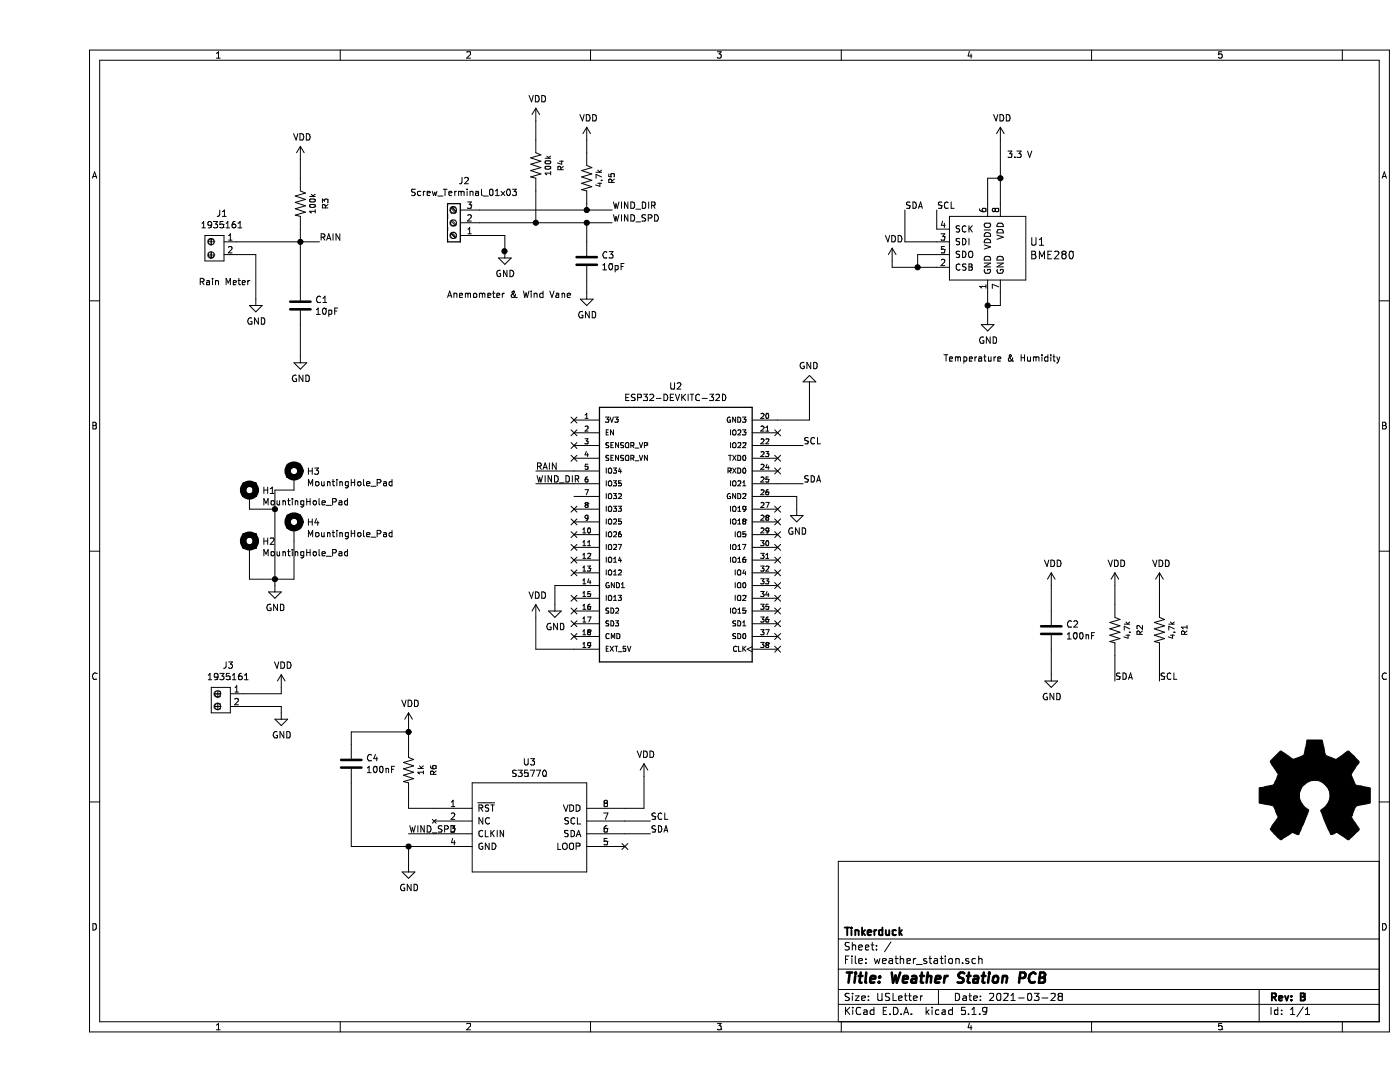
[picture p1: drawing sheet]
EESchema Schematic File Version 4
EELAYER 30 0
EELAYER END
$Descr USLetter 11000 8500
encoding utf-8
Sheet 1 1
Title "Weather Station PCB"
Date "2021-03-28"
Rev "B"
Comp "Tinkerduck"
Comment1 ""
Comment2 ""
Comment3 ""
Comment4 ""
$EndDescr
$Comp
L dk_Humidity-Moisture-Sensors:BME280 U1
U 1 1
P 7450 2000
F 0 "U1" H 7778 2103 60  0000 L CNN
F 1 "BME280" H 7778 1997 60  0000 L CNN
F 2 "digikey-footprints:Pressure_Sensor_LGA-8_2.5x2.5mm_BME280" H 7650 2200 60  0001 L CNN
F 3 "https://ae-bst.resource.bosch.com/media/_tech/media/datasheets/BST-BME280-DS002.pdf" H 7650 2300 60  0001 L CNN
F 4 "828-1063-1-ND" H 7650 2400 60  0001 L CNN "Digi-Key_PN"
F 5 "BME280" H 7650 2500 60  0001 L CNN "MPN"
F 6 "Sensors, Transducers" H 7650 2600 60  0001 L CNN "Category"
F 7 "Humidity, Moisture Sensors" H 7650 2700 60  0001 L CNN "Family"
F 8 "https://ae-bst.resource.bosch.com/media/_tech/media/datasheets/BST-BME280-DS002.pdf" H 7650 2800 60  0001 L CNN "DK_Datasheet_Link"
F 9 "/product-detail/en/bosch-sensortec/BME280/828-1063-1-ND/6136314" H 7650 2900 60  0001 L CNN "DK_Detail_Page"
F 10 "SENSOR PRESSURE HUMIDITY TEMP" H 7650 3000 60  0001 L CNN "Description"
F 11 "Bosch Sensortec" H 7650 3100 60  0001 L CNN "Manufacturer"
F 12 "Active" H 7650 3200 60  0001 L CNN "Status"
	1    7450 2000
	1    0    0    -1  
$EndComp
$Comp
L SparkFun-Resistors:RESISTOR0603 R1
U 1 1
P 8800 4950
F 0 "R1" H 8800 5150 45  0000 C CNN
F 1 "4.7k" H 8800 5050 45  0000 C CNN
F 2 "Resistor_SMD:R_0603_1608Metric_Pad0.98x0.95mm_HandSolder" H 8800 5100 20  0001 C CNN
F 3 "" H 8800 4950 60  0001 C CNN
F 4 " " H 8800 5071 60  0000 C CNN "Field4"
	1    8800 4950
	0    1    1    0   
$EndComp
$Comp
L SparkFun-Resistors:RESISTOR0603 R2
U 1 1
P 8450 4950
F 0 "R2" H 8450 5150 45  0000 C CNN
F 1 "4.7k" H 8450 5050 45  0000 C CNN
F 2 "Resistor_SMD:R_0603_1608Metric_Pad0.98x0.95mm_HandSolder" H 8450 5100 20  0001 C CNN
F 3 "" H 8450 4950 60  0001 C CNN
F 4 " " H 8450 5071 60  0000 C CNN "Field4"
	1    8450 4950
	0    1    1    0   
$EndComp
$Comp
L Device:C C2
U 1 1
P 7950 4950
F 0 "C2" H 8065 4996 50  0000 L CNN
F 1 "100nF" H 8065 4905 50  0000 L CNN
F 2 "Capacitor_SMD:C_0603_1608Metric_Pad1.08x0.95mm_HandSolder" H 7988 4800 50  0001 C CNN
F 3 "~" H 7950 4950 50  0001 C CNN
	1    7950 4950
	1    0    0    -1  
$EndComp
Wire Wire Line
	7450 1600 7450 1400
Wire Wire Line
	7450 1400 7550 1400
Wire Wire Line
	7550 1400 7550 1600
Wire Wire Line
	7550 1400 7550 1100
Connection ~ 7550 1400
$Comp
L power:VDD #PWR0101
U 1 1
P 7550 1100
F 0 "#PWR0101" H 7550 950 50  0001 C CNN
F 1 "VDD" H 7565 1273 50  0000 C CNN
F 2 "" H 7550 1100 50  0001 C CNN
F 3 "" H 7550 1100 50  0001 C CNN
	1    7550 1100
	1    0    0    -1  
$EndComp
Text Notes 7600 1250 0    50   ~ 0
3.3 V
Wire Wire Line
	7050 2100 6900 2100
Wire Wire Line
	6700 2100 6700 2050
$Comp
L power:VDD #PWR0102
U 1 1
P 6700 2050
F 0 "#PWR0102" H 6700 1900 50  0001 C CNN
F 1 "VDD" H 6715 2223 50  0000 C CNN
F 2 "" H 6700 2050 50  0001 C CNN
F 3 "" H 6700 2050 50  0001 C CNN
	1    6700 2050
	1    0    0    -1  
$EndComp
$Comp
L power:GND #PWR0103
U 1 1
P 7450 2500
F 0 "#PWR0103" H 7450 2250 50  0001 C CNN
F 1 "GND" H 7455 2327 50  0000 C CNN
F 2 "" H 7450 2500 50  0001 C CNN
F 3 "" H 7450 2500 50  0001 C CNN
	1    7450 2500
	1    0    0    -1  
$EndComp
Wire Wire Line
	7550 2300 7550 2400
Wire Wire Line
	7550 2400 7450 2400
Wire Wire Line
	7450 2400 7450 2500
Wire Wire Line
	7450 2300 7450 2400
Connection ~ 7450 2400
$Comp
L dk_Terminal-Blocks-Wire-to-Board:1935161 J3
U 1 1
P 1400 5450
F 0 "J3" V 1175 5533 50  0000 C CNN
F 1 "1935161" V 1266 5533 50  0000 C CNN
F 2 "TerminalBlock_Phoenix:TerminalBlock_Phoenix_MKDS-1,5-2_1x02_P5.00mm_Horizontal" H 1600 5650 60  0001 L CNN
F 3 "https://media.digikey.com/pdf/Data%20Sheets/Phoenix%20Contact%20PDFs/1935161.pdf" H 1600 5750 60  0001 L CNN
F 4 "277-1667-ND" H 1600 5850 60  0001 L CNN "Digi-Key_PN"
F 5 "1935161" H 1600 5950 60  0001 L CNN "MPN"
F 6 "Connectors, Interconnects" H 1600 6050 60  0001 L CNN "Category"
F 7 "Terminal Blocks - Wire to Board" H 1600 6150 60  0001 L CNN "Family"
F 8 "https://media.digikey.com/pdf/Data%20Sheets/Phoenix%20Contact%20PDFs/1935161.pdf" H 1600 6250 60  0001 L CNN "DK_Datasheet_Link"
F 9 "/product-detail/en/phoenix-contact/1935161/277-1667-ND/568614" H 1600 6350 60  0001 L CNN "DK_Detail_Page"
F 10 "TERM BLK 2POS SIDE ENTRY 5MM PCB" H 1600 6450 60  0001 L CNN "Description"
F 11 "Phoenix Contact" H 1600 6550 60  0001 L CNN "Manufacturer"
F 12 "Active" H 1600 6650 60  0001 L CNN "Status"
	1    1400 5450
	0    1    1    0   
$EndComp
Wire Wire Line
	1600 5450 1900 5450
Wire Wire Line
	1900 5450 1900 5400
Wire Wire Line
	1600 5550 1900 5550
Wire Wire Line
	1900 5550 1900 5600
$Comp
L power:VDD #PWR0104
U 1 1
P 1900 5400
F 0 "#PWR0104" H 1900 5250 50  0001 C CNN
F 1 "VDD" H 1915 5573 50  0000 C CNN
F 2 "" H 1900 5400 50  0001 C CNN
F 3 "" H 1900 5400 50  0001 C CNN
	1    1900 5400
	1    0    0    -1  
$EndComp
$Comp
L power:GND #PWR0105
U 1 1
P 1900 5600
F 0 "#PWR0105" H 1900 5350 50  0001 C CNN
F 1 "GND" H 1905 5427 50  0000 C CNN
F 2 "" H 1900 5600 50  0001 C CNN
F 3 "" H 1900 5600 50  0001 C CNN
	1    1900 5600
	1    0    0    -1  
$EndComp
$Comp
L Mechanical:MountingHole_Pad H3
U 1 1
P 2000 3750
F 0 "H3" H 2100 3799 50  0000 L CNN
F 1 "MountingHole_Pad" H 2100 3708 50  0000 L CNN
F 2 "MountingHole:MountingHole_3.2mm_M3_Pad" H 2000 3750 50  0001 C CNN
F 3 "~" H 2000 3750 50  0001 C CNN
	1    2000 3750
	1    0    0    -1  
$EndComp
$Comp
L Mechanical:MountingHole_Pad H1
U 1 1
P 1650 3900
F 0 "H1" H 1750 3949 50  0000 L CNN
F 1 "MountingHole_Pad" H 1750 3858 50  0000 L CNN
F 2 "MountingHole:MountingHole_3.2mm_M3_Pad" H 1650 3900 50  0001 C CNN
F 3 "~" H 1650 3900 50  0001 C CNN
	1    1650 3900
	1    0    0    -1  
$EndComp
$Comp
L Mechanical:MountingHole_Pad H4
U 1 1
P 2000 4150
F 0 "H4" H 2100 4199 50  0000 L CNN
F 1 "MountingHole_Pad" H 2100 4108 50  0000 L CNN
F 2 "MountingHole:MountingHole_3.2mm_M3_Pad" H 2000 4150 50  0001 C CNN
F 3 "~" H 2000 4150 50  0001 C CNN
	1    2000 4150
	1    0    0    -1  
$EndComp
$Comp
L Mechanical:MountingHole_Pad H2
U 1 1
P 1650 4300
F 0 "H2" H 1750 4349 50  0000 L CNN
F 1 "MountingHole_Pad" H 1750 4258 50  0000 L CNN
F 2 "MountingHole:MountingHole_3.2mm_M3_Pad" H 1650 4300 50  0001 C CNN
F 3 "~" H 1650 4300 50  0001 C CNN
	1    1650 4300
	1    0    0    -1  
$EndComp
$Comp
L power:GND #PWR0106
U 1 1
P 1850 4600
F 0 "#PWR0106" H 1850 4350 50  0001 C CNN
F 1 "GND" H 1855 4427 50  0000 C CNN
F 2 "" H 1850 4600 50  0001 C CNN
F 3 "" H 1850 4600 50  0001 C CNN
	1    1850 4600
	1    0    0    -1  
$EndComp
Wire Wire Line
	1650 4000 1850 4000
Wire Wire Line
	1850 4000 1850 4550
Wire Wire Line
	1650 4400 1650 4550
Wire Wire Line
	1650 4550 1850 4550
Connection ~ 1850 4550
Wire Wire Line
	1850 4550 1850 4600
Wire Wire Line
	2000 4250 2000 4550
Wire Wire Line
	2000 4550 1850 4550
Wire Wire Line
	2000 3850 1850 3850
Wire Wire Line
	1850 3850 1850 4000
Connection ~ 1850 4000
$Comp
L power:VDD #PWR0107
U 1 1
P 7950 4600
F 0 "#PWR0107" H 7950 4450 50  0001 C CNN
F 1 "VDD" H 7965 4773 50  0000 C CNN
F 2 "" H 7950 4600 50  0001 C CNN
F 3 "" H 7950 4600 50  0001 C CNN
	1    7950 4600
	1    0    0    -1  
$EndComp
$Comp
L power:GND #PWR0108
U 1 1
P 7950 5300
F 0 "#PWR0108" H 7950 5050 50  0001 C CNN
F 1 "GND" H 7955 5127 50  0000 C CNN
F 2 "" H 7950 5300 50  0001 C CNN
F 3 "" H 7950 5300 50  0001 C CNN
	1    7950 5300
	1    0    0    -1  
$EndComp
Wire Wire Line
	7950 5300 7950 5100
Wire Wire Line
	7950 4600 7950 4800
Wire Wire Line
	7050 1800 7050 1650
Wire Wire Line
	7050 1900 6800 1900
Wire Wire Line
	6800 1900 6800 1650
Text Label 6800 1650 0    50   ~ 0
SDA
Text Label 7050 1650 0    50   ~ 0
SCL
Wire Wire Line
	7050 2000 6900 2000
Wire Wire Line
	6900 2000 6900 2100
Connection ~ 6900 2100
Wire Wire Line
	6900 2100 6700 2100
Wire Wire Line
	8450 5150 8450 5350
Wire Wire Line
	8800 5150 8800 5350
$Comp
L power:VDD #PWR0109
U 1 1
P 8450 4600
F 0 "#PWR0109" H 8450 4450 50  0001 C CNN
F 1 "VDD" H 8465 4773 50  0000 C CNN
F 2 "" H 8450 4600 50  0001 C CNN
F 3 "" H 8450 4600 50  0001 C CNN
	1    8450 4600
	1    0    0    -1  
$EndComp
$Comp
L power:VDD #PWR0110
U 1 1
P 8800 4600
F 0 "#PWR0110" H 8800 4450 50  0001 C CNN
F 1 "VDD" H 8815 4773 50  0000 C CNN
F 2 "" H 8800 4600 50  0001 C CNN
F 3 "" H 8800 4600 50  0001 C CNN
	1    8800 4600
	1    0    0    -1  
$EndComp
Wire Wire Line
	8800 4750 8800 4600
Wire Wire Line
	8450 4750 8450 4600
Text Label 8450 5350 0    50   ~ 0
SDA
Text Label 8800 5350 0    50   ~ 0
SCL
Wire Wire Line
	5800 3500 6000 3500
Text Label 6000 3800 0    50   ~ 0
SDA
Text Label 6000 3500 0    50   ~ 0
SCL
Wire Wire Line
	3900 5100 3900 4850
Wire Wire Line
	6050 3300 6050 3050
$Comp
L power:VDD #PWR0111
U 1 1
P 3900 4850
F 0 "#PWR0111" H 3900 4700 50  0001 C CNN
F 1 "VDD" H 3915 5023 50  0000 C CNN
F 2 "" H 3900 4850 50  0001 C CNN
F 3 "" H 3900 4850 50  0001 C CNN
	1    3900 4850
	1    0    0    -1  
$EndComp
$Comp
L power:GND #PWR0112
U 1 1
P 6050 3050
F 0 "#PWR0112" H 6050 2800 50  0001 C CNN
F 1 "GND" H 6055 2877 50  0000 C CNN
F 2 "" H 6050 3050 50  0001 C CNN
F 3 "" H 6050 3050 50  0001 C CNN
	1    6050 3050
	-1   0    0    1   
$EndComp
Text Notes 1250 2250 0    50   ~ 0
Rain Meter
Text Notes 3200 2350 0    50   ~ 0
Anemometer & Wind Vane
Wire Wire Line
	2050 1900 2050 2250
$Comp
L Device:C C1
U 1 1
P 2050 2400
F 0 "C1" H 2165 2446 50  0000 L CNN
F 1 "10pF" H 2165 2355 50  0000 L CNN
F 2 "Capacitor_SMD:C_0603_1608Metric_Pad1.08x0.95mm_HandSolder" H 2088 2250 50  0001 C CNN
F 3 "~" H 2050 2400 50  0001 C CNN
	1    2050 2400
	1    0    0    -1  
$EndComp
Wire Wire Line
	5800 3800 6000 3800
$Comp
L power:GND #PWR03
U 1 1
P 2050 2800
F 0 "#PWR03" H 2050 2550 50  0001 C CNN
F 1 "GND" H 2055 2627 50  0000 C CNN
F 2 "" H 2050 2800 50  0001 C CNN
F 3 "" H 2050 2800 50  0001 C CNN
	1    2050 2800
	1    0    0    -1  
$EndComp
Wire Wire Line
	2050 2800 2050 2550
$Comp
L power:VDD #PWR02
U 1 1
P 2050 1250
F 0 "#PWR02" H 2050 1100 50  0001 C CNN
F 1 "VDD" H 2065 1423 50  0000 C CNN
F 2 "" H 2050 1250 50  0001 C CNN
F 3 "" H 2050 1250 50  0001 C CNN
	1    2050 1250
	1    0    0    -1  
$EndComp
$Comp
L SparkFun-Resistors:RESISTOR0603 R3
U 1 1
P 2050 1600
F 0 "R3" H 2050 1800 45  0000 C CNN
F 1 "100k" H 2050 1700 45  0000 C CNN
F 2 "Resistor_SMD:R_0603_1608Metric_Pad0.98x0.95mm_HandSolder" H 2050 1750 20  0001 C CNN
F 3 "" H 2050 1600 60  0001 C CNN
F 4 " " H 2050 1721 60  0000 C CNN "Field4"
	1    2050 1600
	0    1    1    0   
$EndComp
Wire Wire Line
	2050 1250 2050 1400
Wire Wire Line
	2050 1800 2050 1900
Connection ~ 2050 1900
Wire Wire Line
	2050 1900 2200 1900
Wire Wire Line
	1550 1900 2050 1900
Text Label 2200 1900 0    50   ~ 0
RAIN
Text Label 3900 3700 0    50   ~ 0
RAIN
$Comp
L power:GND #PWR01
U 1 1
P 1700 2350
F 0 "#PWR01" H 1700 2100 50  0001 C CNN
F 1 "GND" H 1705 2177 50  0000 C CNN
F 2 "" H 1700 2350 50  0001 C CNN
F 3 "" H 1700 2350 50  0001 C CNN
	1    1700 2350
	1    0    0    -1  
$EndComp
Text Notes 7100 2850 0    50   ~ 0
Temperature & Humidity
$Comp
L SparkFun-Resistors:RESISTOR0603 R5
U 1 1
P 4300 1400
F 0 "R5" H 4300 1600 45  0000 C CNN
F 1 "4.7k" H 4300 1500 45  0000 C CNN
F 2 "Resistor_SMD:R_0603_1608Metric_Pad0.98x0.95mm_HandSolder" H 4300 1550 20  0001 C CNN
F 3 "" H 4300 1400 60  0001 C CNN
F 4 " " H 4300 1521 60  0000 C CNN "Field4"
	1    4300 1400
	0    1    1    0   
$EndComp
Wire Wire Line
	4300 1650 4300 1600
$Comp
L power:VDD #PWR05
U 1 1
P 4300 1100
F 0 "#PWR05" H 4300 950 50  0001 C CNN
F 1 "VDD" H 4315 1273 50  0000 C CNN
F 2 "" H 4300 1100 50  0001 C CNN
F 3 "" H 4300 1100 50  0001 C CNN
	1    4300 1100
	1    0    0    -1  
$EndComp
Wire Wire Line
	4300 1200 4300 1100
Wire Wire Line
	4300 1650 4500 1650
Connection ~ 4300 1650
Text Label 4500 1650 0    50   ~ 0
WIND_DIR
Text Label 4500 1750 0    50   ~ 0
WIND_SPD
Text Label 3900 3800 0    50   ~ 0
WIND_DIR
Wire Wire Line
	3900 3700 4200 3700
Wire Wire Line
	3900 3800 4200 3800
$Comp
L SparkFun-Resistors:RESISTOR0603 R4
U 1 1
P 3900 1300
F 0 "R4" H 3900 1500 45  0000 C CNN
F 1 "100k" H 3900 1400 45  0000 C CNN
F 2 "Resistor_SMD:R_0603_1608Metric_Pad0.98x0.95mm_HandSolder" H 3900 1450 20  0001 C CNN
F 3 "" H 3900 1300 60  0001 C CNN
F 4 " " H 3900 1421 60  0000 C CNN "Field4"
	1    3900 1300
	0    1    1    0   
$EndComp
$Comp
L power:VDD #PWR04
U 1 1
P 3900 950
F 0 "#PWR04" H 3900 800 50  0001 C CNN
F 1 "VDD" H 3915 1123 50  0000 C CNN
F 2 "" H 3900 950 50  0001 C CNN
F 3 "" H 3900 950 50  0001 C CNN
	1    3900 950 
	1    0    0    -1  
$EndComp
Wire Wire Line
	3900 950  3900 1100
Wire Wire Line
	3900 1500 3900 1750
Connection ~ 3900 1750
Wire Wire Line
	3900 1750 4300 1750
$Comp
L Device:C C3
U 1 1
P 4300 2050
F 0 "C3" H 4415 2096 50  0000 L CNN
F 1 "10pF" H 4415 2005 50  0000 L CNN
F 2 "Capacitor_SMD:C_0603_1608Metric_Pad1.08x0.95mm_HandSolder" H 4338 1900 50  0001 C CNN
F 3 "~" H 4300 2050 50  0001 C CNN
	1    4300 2050
	1    0    0    -1  
$EndComp
$Comp
L power:GND #PWR0113
U 1 1
P 4300 2300
F 0 "#PWR0113" H 4300 2050 50  0001 C CNN
F 1 "GND" H 4305 2127 50  0000 C CNN
F 2 "" H 4300 2300 50  0001 C CNN
F 3 "" H 4300 2300 50  0001 C CNN
	1    4300 2300
	1    0    0    -1  
$EndComp
Wire Wire Line
	4300 1750 4300 1900
Connection ~ 4300 1750
Wire Wire Line
	4300 1750 4500 1750
Wire Wire Line
	4300 2200 4300 2300
Wire Wire Line
	3900 5100 4200 5100
$Comp
L KevinsLib:S35770 U3
U 1 1
P 3850 6500
F 0 "U3" H 3850 7015 50  0000 C CNN
F 1 "S35770" H 3850 6924 50  0000 C CNN
F 2 "Package_SO:SSOP-8_5.25x5.24mm_P1.27mm" H 3850 6500 50  0001 C CNN
F 3 "DOCUMENTATION" H 3850 6500 50  0001 C CNN
	1    3850 6500
	1    0    0    -1  
$EndComp
Wire Wire Line
	4600 6450 4800 6450
Wire Wire Line
	4600 6550 4800 6550
Text Label 4800 6450 0    50   ~ 0
SCL
Text Label 4800 6550 0    50   ~ 0
SDA
NoConn ~ 5800 3400
NoConn ~ 5800 3600
NoConn ~ 5800 3700
NoConn ~ 5800 4000
NoConn ~ 5800 4100
NoConn ~ 5800 4200
NoConn ~ 5800 4300
NoConn ~ 5800 4400
NoConn ~ 5800 4500
NoConn ~ 5800 4600
NoConn ~ 5800 4700
NoConn ~ 5800 4800
NoConn ~ 5800 4900
NoConn ~ 5800 5000
NoConn ~ 5800 5100
NoConn ~ 4200 3300
NoConn ~ 4200 3400
NoConn ~ 4200 3500
NoConn ~ 4200 3600
NoConn ~ 4200 4000
NoConn ~ 4200 4100
NoConn ~ 4200 4200
NoConn ~ 4200 4300
NoConn ~ 4200 4400
NoConn ~ 4200 4500
NoConn ~ 4200 4700
NoConn ~ 4200 4800
NoConn ~ 4200 4900
NoConn ~ 4200 5000
$Comp
L ESP32-DEVKITC-32D:ESP32-DEVKITC-32D U2
U 1 1
P 5000 4200
F 0 "U2" H 5000 5367 50  0000 C CNN
F 1 "ESP32-DEVKITC-32D" H 5000 5276 50  0000 C CNN
F 2 "weather_station:MODULE_ESP32-DEVKITC-32D" H 5000 4200 50  0001 L BNN
F 3 "Espressif Systems" H 5000 4200 50  0001 L BNN
F 4 "4" H 5000 4200 50  0001 L BNN "Field4"
	1    5000 4200
	1    0    0    -1  
$EndComp
Wire Wire Line
	5800 3900 5950 3900
Wire Wire Line
	4200 4600 4050 4600
Wire Wire Line
	4050 4600 4050 4750
$Comp
L power:GND #PWR07
U 1 1
P 4050 4750
F 0 "#PWR07" H 4050 4500 50  0001 C CNN
F 1 "GND" H 4055 4577 50  0000 C CNN
F 2 "" H 4050 4750 50  0001 C CNN
F 3 "" H 4050 4750 50  0001 C CNN
	1    4050 4750
	1    0    0    -1  
$EndComp
Wire Wire Line
	5800 3300 6050 3300
Wire Wire Line
	5950 3900 5950 4000
$Comp
L power:GND #PWR08
U 1 1
P 5950 4000
F 0 "#PWR08" H 5950 3750 50  0001 C CNN
F 1 "GND" H 5955 3827 50  0000 C CNN
F 2 "" H 5950 4000 50  0001 C CNN
F 3 "" H 5950 4000 50  0001 C CNN
	1    5950 4000
	1    0    0    -1  
$EndComp
$Comp
L power:GND #PWR0114
U 1 1
P 2900 6800
F 0 "#PWR0114" H 2900 6550 50  0001 C CNN
F 1 "GND" H 2905 6627 50  0000 C CNN
F 2 "" H 2900 6800 50  0001 C CNN
F 3 "" H 2900 6800 50  0001 C CNN
	1    2900 6800
	1    0    0    -1  
$EndComp
$Comp
L power:VDD #PWR0115
U 1 1
P 4750 6100
F 0 "#PWR0115" H 4750 5950 50  0001 C CNN
F 1 "VDD" H 4765 6273 50  0000 C CNN
F 2 "" H 4750 6100 50  0001 C CNN
F 3 "" H 4750 6100 50  0001 C CNN
	1    4750 6100
	1    0    0    -1  
$EndComp
Wire Wire Line
	4750 6100 4750 6350
Wire Wire Line
	4750 6350 4600 6350
Wire Wire Line
	2900 6800 2900 6650
Wire Wire Line
	2900 6650 3100 6650
Wire Wire Line
	3100 6550 2900 6550
Text Label 2900 6550 0    50   ~ 0
WIND_SPD
NoConn ~ 4600 6650
Wire Wire Line
	3100 6350 2900 6350
Wire Wire Line
	2900 6350 2900 6250
$Comp
L power:VDD #PWR0116
U 1 1
P 2900 5700
F 0 "#PWR0116" H 2900 5550 50  0001 C CNN
F 1 "VDD" H 2915 5873 50  0000 C CNN
F 2 "" H 2900 5700 50  0001 C CNN
F 3 "" H 2900 5700 50  0001 C CNN
	1    2900 5700
	1    0    0    -1  
$EndComp
$Comp
L SparkFun-Resistors:RESISTOR0603 R6
U 1 1
P 2900 6050
F 0 "R6" H 2900 6250 45  0000 C CNN
F 1 "1k" H 2900 6150 45  0000 C CNN
F 2 "Resistor_SMD:R_0603_1608Metric_Pad0.98x0.95mm_HandSolder" H 2900 6200 20  0001 C CNN
F 3 "" H 2900 6050 60  0001 C CNN
F 4 " " H 2900 6171 60  0000 C CNN "Field4"
	1    2900 6050
	0    1    1    0   
$EndComp
Wire Wire Line
	2900 5850 2900 5750
Wire Wire Line
	2900 5750 2450 5750
Wire Wire Line
	2450 5750 2450 5850
Connection ~ 2900 5750
Wire Wire Line
	2900 5750 2900 5700
$Comp
L Device:C C4
U 1 1
P 2450 6000
F 0 "C4" H 2565 6046 50  0000 L CNN
F 1 "100nF" H 2565 5955 50  0000 L CNN
F 2 "Capacitor_SMD:C_0603_1608Metric_Pad1.08x0.95mm_HandSolder" H 2488 5850 50  0001 C CNN
F 3 "~" H 2450 6000 50  0001 C CNN
	1    2450 6000
	1    0    0    -1  
$EndComp
Wire Wire Line
	2450 6150 2450 6650
Wire Wire Line
	2450 6650 2900 6650
Connection ~ 2900 6650
$Comp
L Connector:Screw_Terminal_01x03 J2
U 1 1
P 3255 1750
F 0 "J2" H 3173 1425 50  0000 C CNN
F 1 "Screw_Terminal_01x03" H 3173 1516 50  0000 C CNN
F 2 "TerminalBlock_Phoenix:TerminalBlock_Phoenix_MKDS-1,5-3_1x03_P5.00mm_Horizontal" H 3255 1750 50  0001 C CNN
F 3 "~" H 3255 1750 50  0001 C CNN
	1    3255 1750
	-1   0    0    1   
$EndComp
Wire Wire Line
	3455 1650 4300 1650
Wire Wire Line
	3455 1750 3900 1750
Wire Wire Line
	3455 1850 3655 1850
Wire Wire Line
	3655 1850 3655 1975
$Comp
L power:GND #PWR06
U 1 1
P 3655 1975
F 0 "#PWR06" H 3655 1725 50  0001 C CNN
F 1 "GND" H 3660 1802 50  0000 C CNN
F 2 "" H 3655 1975 50  0001 C CNN
F 3 "" H 3655 1975 50  0001 C CNN
	1    3655 1975
	1    0    0    -1  
$EndComp
Connection ~ 3655 1975
Wire Wire Line
	3655 1975 3655 1980
$Comp
L dk_Terminal-Blocks-Wire-to-Board:1935161 J1
U 1 1
P 1350 1900
F 0 "J1" V 1125 1983 50  0000 C CNN
F 1 "1935161" V 1216 1983 50  0000 C CNN
F 2 "TerminalBlock_Phoenix:TerminalBlock_Phoenix_MKDS-1,5-2_1x02_P5.00mm_Horizontal" H 1550 2100 60  0001 L CNN
F 3 "https://media.digikey.com/pdf/Data%20Sheets/Phoenix%20Contact%20PDFs/1935161.pdf" H 1550 2200 60  0001 L CNN
F 4 "277-1667-ND" H 1550 2300 60  0001 L CNN "Digi-Key_PN"
F 5 "1935161" H 1550 2400 60  0001 L CNN "MPN"
F 6 "Connectors, Interconnects" H 1550 2500 60  0001 L CNN "Category"
F 7 "Terminal Blocks - Wire to Board" H 1550 2600 60  0001 L CNN "Family"
F 8 "https://media.digikey.com/pdf/Data%20Sheets/Phoenix%20Contact%20PDFs/1935161.pdf" H 1550 2700 60  0001 L CNN "DK_Datasheet_Link"
F 9 "/product-detail/en/phoenix-contact/1935161/277-1667-ND/568614" H 1550 2800 60  0001 L CNN "DK_Detail_Page"
F 10 "TERM BLK 2POS SIDE ENTRY 5MM PCB" H 1550 2900 60  0001 L CNN "Description"
F 11 "Phoenix Contact" H 1550 3000 60  0001 L CNN "Manufacturer"
F 12 "Active" H 1550 3100 60  0001 L CNN "Status"
	1    1350 1900
	0    1    1    0   
$EndComp
Wire Wire Line
	1550 2000 1700 2000
Wire Wire Line
	1700 2000 1700 2350
$Comp
L Graphic:Logo_Open_Hardware_Large #LOGO1
U 1 1
P 10020 6255
F 0 "#LOGO1" H 10020 6755 50  0001 C CNN
F 1 "Logo_Open_Hardware_Large" H 10020 5855 50  0001 C CNN
F 2 "" H 10020 6255 50  0001 C CNN
F 3 "~" H 10020 6255 50  0001 C CNN
	1    10020 6255
	1    0    0    -1  
$EndComp
$EndSCHEMATC
